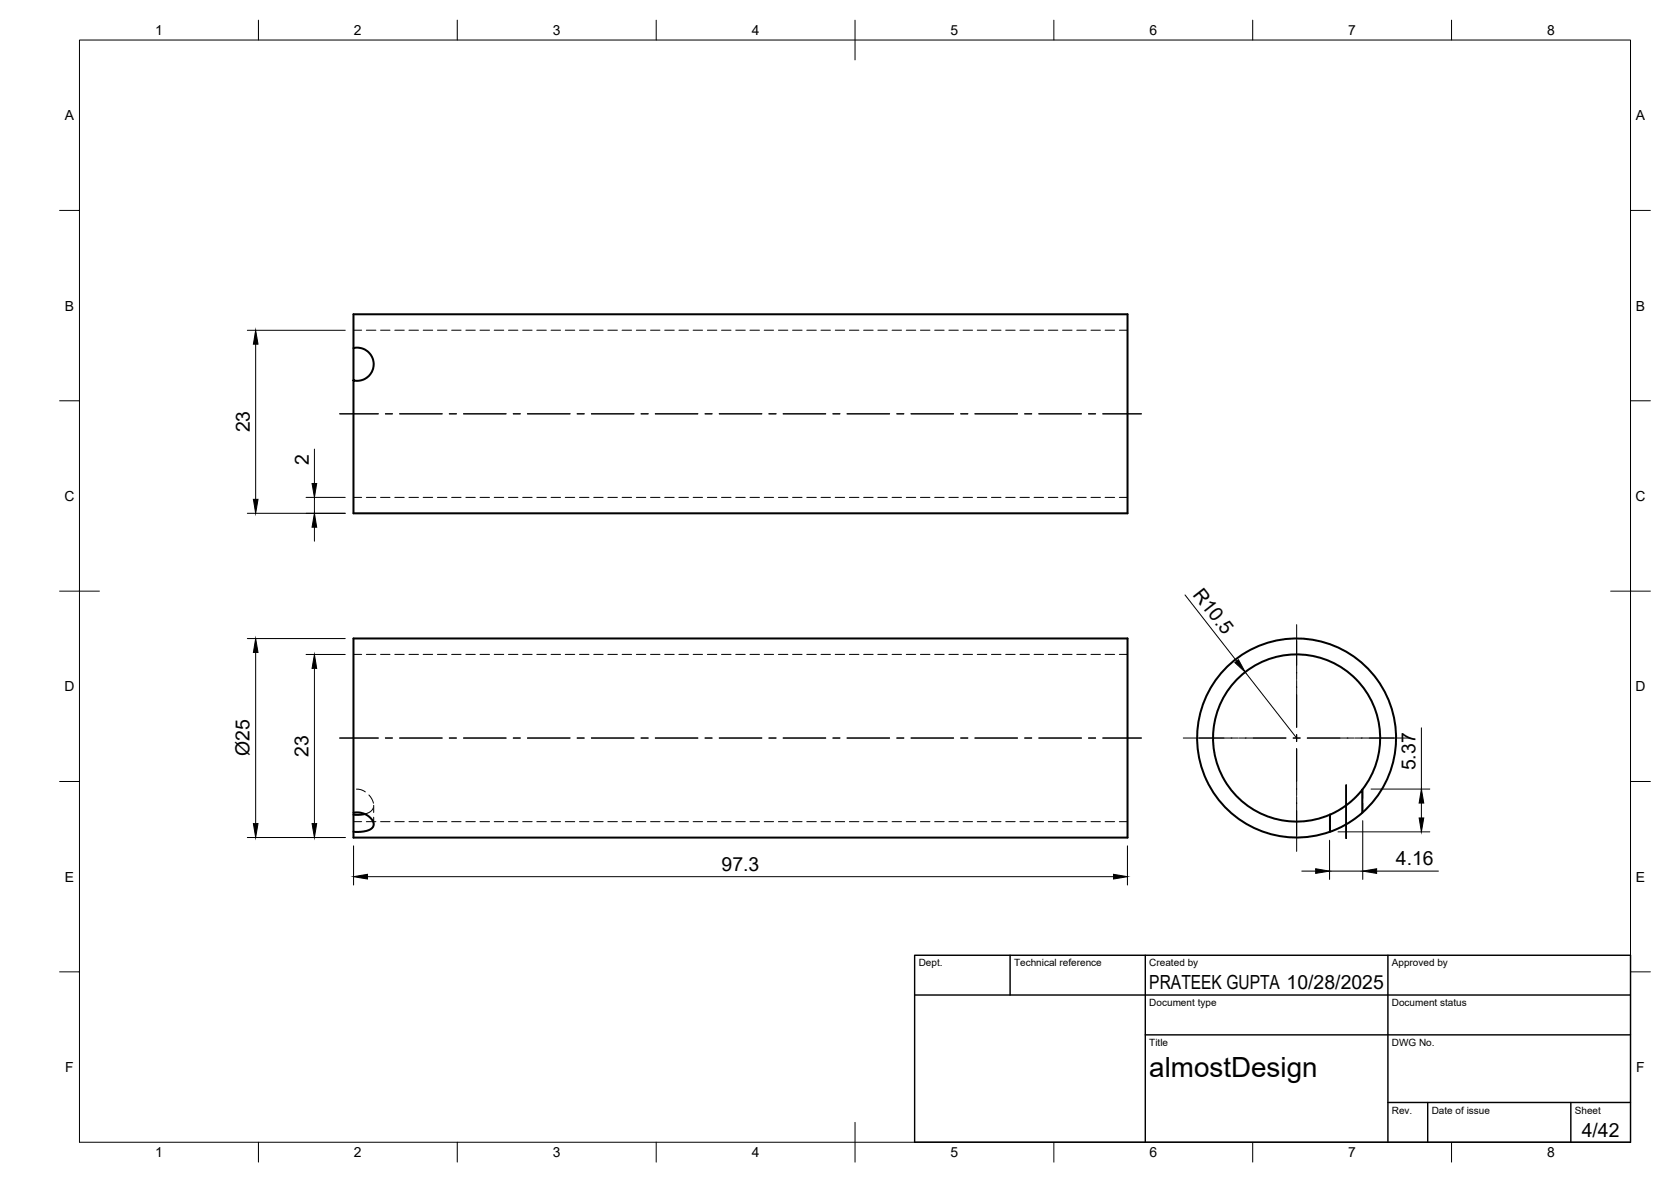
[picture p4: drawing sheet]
<svg xmlns="http://www.w3.org/2000/svg" width="420mm" height="297mm" viewBox="0 0 420 297" stroke-linecap="round" stroke-linejoin="round" font-family="sans-serif">
<!-- layer: Visible -->
<path d="M88.9 87.5v-8.5h194.6v50h-194.6v-41.5h1.9l1.5 .7 1 1.1 .6 1.7-.1 1.7-.7 1.3-1.4 1.3-1.5 .4-1.3-.1M88.9 160.5h194.6v50h-194.6zM342.5 198.4a21 21 0 0 0-10.1-33 21 21 0 0 0-27.4 21.2 21 21 0 0 0 29.4 18.1M88.9 204.2h1.4l1.5 .4 1.5 1.1 .7 1.4-.2 .7-1 .8-1.7 .4h-2.2M91.7 204.6l-2.8 .1M334.4 204.7l2.1-1 2.7-1.9 1.8-1.6 1.5-1.8v5.8l-.9 .9-3.6 2.3-3.6 1.6zM342.5 204.2a25 25 0 0 0-5.6-41.2 25 25 0 0 0-35.9 21.1 25 25 0 0 0 33.4 24.9" fill="none" stroke="#000" stroke-width=".51"/>
<!-- layer: Hidden -->
<g fill="none" stroke="#000" stroke-width=".25">
<path d="M88.9 83h2M92.1 83h2.4M95.7 83h2.4M99.3 83h2.3M102.8 83h2.4M106.4 83h2.4M110 83h2.4M113.6 83h2.3M117.1 83h2.4M120.7 83h2.4M124.3 83h2.4M127.8 83h2.4"/>
<path d="M131.4 83h2.4M135 83h2.4M138.6 83h2.3M142.1 83h2.4M145.7 83h2.4M149.3 83h2.4M152.8 83h2.4M156.4 83h2.4M160 83h2.4M163.6 83h2.3M167.1 83h2.4M170.7 83h2.4"/>
<path d="M174.3 83h2.4M177.9 83h2.3M181.4 83h2.4M185 83h2.4M188.6 83h2.4M192.2 83h2.3M195.7 83h2.4M199.3 83h2.4M202.9 83h2.4M206.4 83h2.4M210 83h2.4M213.6 83h2.4"/>
<path d="M217.1 83h2.4M220.7 83h2.4M224.3 83h2.4M227.9 83h2.4M231.4 83h2.4M235 83h2.4M238.6 83h2.4M242.2 83h2.3M245.7 83h2.4M249.3 83h2.4M252.9 83h2.3M256.5 83h2.3"/>
<path d="M260 83h2.4M263.6 83h2.4M267.2 83h2.4M270.7 83h2.4M274.3 83h2.4M277.9 83h2.4M281.5 83h2M88.9 125h2M92.1 125h2.4M95.7 125h2.4M99.3 125h2.3M102.8 125h2.4"/>
<path d="M106.4 125h2.4M110 125h2.4M113.6 125h2.3M117.1 125h2.4M120.7 125h2.4M124.3 125h2.4M127.8 125h2.4M131.4 125h2.4M135 125h2.4M138.6 125h2.3M142.1 125h2.4M145.7 125h2.4"/>
<path d="M149.3 125h2.4M152.8 125h2.4M156.4 125h2.4M160 125h2.4M163.6 125h2.3M167.1 125h2.4M170.7 125h2.4M174.3 125h2.4M177.9 125h2.3M181.4 125h2.4M185 125h2.4M188.6 125h2.4"/>
<path d="M192.2 125h2.3M195.7 125h2.4M199.3 125h2.4M202.9 125h2.4M206.4 125h2.4M210 125h2.4M213.6 125h2.4M217.1 125h2.4M220.7 125h2.4M224.3 125h2.4M227.9 125h2.4M231.4 125h2.4"/>
<path d="M235 125h2.4M238.6 125h2.4M242.2 125h2.3M245.7 125h2.4M249.3 125h2.4M252.9 125h2.3M256.5 125h2.3M260 125h2.4M263.6 125h2.4M267.2 125h2.4M270.7 125h2.4M274.3 125h2.4"/>
<path d="M277.9 125h2.4M281.5 125h2M88.9 164.5h2M92.1 164.5h2.4M95.7 164.5h2.4M99.3 164.5h2.3M102.8 164.5h2.4M106.4 164.5h2.4M110 164.5h2.4M113.6 164.5h2.3M117.1 164.5h2.4M120.7 164.5h2.4"/>
<path d="M124.3 164.5h2.4M127.8 164.5h2.4M131.4 164.5h2.4M135 164.5h2.4M138.6 164.5h2.3M142.1 164.5h2.4M145.7 164.5h2.4M149.3 164.5h2.4M152.8 164.5h2.4M156.4 164.5h2.4M160 164.5h2.4M163.6 164.5h2.3"/>
<path d="M167.1 164.5h2.4M170.7 164.5h2.4M174.3 164.5h2.4M177.9 164.5h2.3M181.4 164.5h2.4M185 164.5h2.4M188.6 164.5h2.4M192.2 164.5h2.3M195.7 164.5h2.4M199.3 164.5h2.4M202.9 164.5h2.4M206.4 164.5h2.4"/>
<path d="M210 164.5h2.4M213.6 164.5h2.4M217.1 164.5h2.4M220.7 164.5h2.4M224.3 164.5h2.4M227.9 164.5h2.4M231.4 164.5h2.4M235 164.5h2.4M238.6 164.5h2.4M242.2 164.5h2.3M245.7 164.5h2.4M249.3 164.5h2.4"/>
<path d="M252.9 164.5h2.3M256.5 164.5h2.3M260 164.5h2.4M263.6 164.5h2.4M267.2 164.5h2.4M270.7 164.5h2.4M274.3 164.5h2.4M277.9 164.5h2.4M281.5 164.5h2M89.6 198.3l1.1 .1 1.2 .6M92.8 199.8l.8 1.1 .3 1M342.6 198.3v2.3"/>
<path d="M88.9 206.5h2M92.1 206.5h2.4M93.9 203l-.7 .9-1.5 .7M94 202.4v1.8M94 205.4v1.8M95.7 206.5h2.4M99.3 206.5h2.3M102.8 206.5h2.4M106.4 206.5h2.4M110 206.5h2.4M113.6 206.5h2.3M117.1 206.5h2.4"/>
<path d="M120.7 206.5h2.4M124.3 206.5h2.4M127.8 206.5h2.4M131.4 206.5h2.4M135 206.5h2.4M138.6 206.5h2.3M142.1 206.5h2.4M145.7 206.5h2.4M149.3 206.5h2.4M152.8 206.5h2.4M156.4 206.5h2.4M160 206.5h2.4"/>
<path d="M163.6 206.5h2.3M167.1 206.5h2.4M170.7 206.5h2.4M174.3 206.5h2.4M177.9 206.5h2.3M181.4 206.5h2.4M185 206.5h2.4M188.6 206.5h2.4M192.2 206.5h2.3M195.7 206.5h2.4M199.3 206.5h2.4M202.9 206.5h2.4"/>
<path d="M206.4 206.5h2.4M210 206.5h2.4M213.6 206.5h2.4M217.1 206.5h2.4M220.7 206.5h2.4M224.3 206.5h2.4M227.9 206.5h2.4M231.4 206.5h2.4M235 206.5h2.4M238.6 206.5h2.4M242.2 206.5h2.3M245.7 206.5h2.4"/>
<path d="M249.3 206.5h2.4M252.9 206.5h2.3M256.5 206.5h2.3M260 206.5h2.4M263.6 206.5h2.4M267.2 206.5h2.4M270.7 206.5h2.4M274.3 206.5h2.4M277.9 206.5h2.4M281.5 206.5h2M334.3 204.8v1.5M334.3 207.5v1.6"/>
<path d="M342.6 201.8v2.4"/>
</g>
<!-- layer: BORDER -->
<g fill="none" stroke="#000" stroke-width=".25">
<path d="M20 10.1h390v276.9h-390zM65 5.1v5M115 5.1v5M165 5.1v5M215 5.1v10M265 5.1v5M315 5.1v5M365 5.1v5M15 52.9h5M410 52.9h5M15 100.7h5M410 100.7h5"/>
<path d="M15 148.6h10M405 148.6h10M15 196.4h5M410 196.4h5M15 244.2h5M410 244.2h5M65 287v5M115 287v5M165 287v5M215 282.1v9.9M265 287v5M315 287v5"/>
<path d="M365 287v5"/>
</g>
<!-- layer: TITLEBLOCK -->
<path d="M230 240.1h180v46.9h-180zM230 250h180M254 240.1v9.9M288 240.1v46.9M349 240.1v46.9M288 260.1h122M349 277.1h61M359 277.1v9.9M395 277.1v9.9" fill="none" stroke="#000" stroke-width=".36"/>
<!-- layer: Smart Centers -->
<g fill="none" stroke="#000" stroke-width=".25">
<path d="M85.4 104h9.7M96.9 104h1.8M100.5 104h10.7M113 104h1.8M116.5 104h10.8M129.1 104h1.7M132.6 104h10.7M145.1 104h1.8M148.7 104h10.7M161.2 104h1.8M164.8 104h10.7M177.3 104h1.7"/>
<path d="M180.8 104h10.8M193.3 104h1.8M196.9 104h10.7M209.4 104h1.8M213 104h10.7M225.5 104h1.8M229.1 104h10.7M241.6 104h1.8M245.1 104h10.7M257.6 104h1.8M261.2 104h10.7M273.7 104h1.8"/>
<path d="M277.3 104h9.7M326 157v13.8M326 171v11.8M85.4 185.5h9.7M96.9 185.5h1.8M100.5 185.5h10.7M113 185.5h1.8M116.5 185.5h10.8M129.1 185.5h1.7M132.6 185.5h10.7M145.1 185.5h1.8M148.7 185.5h10.7"/>
<path d="M161.2 185.5h1.8M164.8 185.5h10.7M177.3 185.5h1.7M180.8 185.5h10.8M193.3 185.5h1.8M196.9 185.5h10.7M209.4 185.5h1.8M213 185.5h10.7M225.5 185.5h1.8M229.1 185.5h10.7M241.6 185.5h1.8M245.1 185.5h10.7"/>
<path d="M257.6 185.5h1.8M261.2 185.5h10.7M273.7 185.5h1.8M277.3 185.5h9.7M297.5 185.5h13.8M311.5 185.5h11.8M325.1 185.5h1.8M326 184.6v1.8M326 188.1v11.8M328.7 185.5h11.8M338.5 197.3v13.4M340.7 185.5h13.8"/>
<path d="M326 200.2v13.8M338.5 210.7v-13.4v13.4"/>
</g>
<!-- layer: FD_Dimensions -->
<g fill="none" stroke="#000" stroke-width=".25">
<path d="M62.2 83h24.6M64.3 86.5v39M79.1 112.9v8.6M62.2 129h24.6M77 125h9.8M79.1 125v4M79.1 132.5v3.5M298 149.5l13 16.6M62.2 160.5h24.6M64.3 164v43M77 164.5h9.8M79.1 168v39"/>
<path d="M313.1 168.9l12.9 16.6M344.7 198.3h14.8M357.4 182.9v15.4M62.2 210.5h24.6M88.9 212.6v9.8M283.5 212.6v9.8M327.3 218.9h3.5M334.3 211.1v9.9M334.3 218.9h8.3M336.4 209h23.1M342.6 206.2v14.8M346.1 218.9h15.6"/>
<path d="M357.4 201.8v3.8M92.4 220.3h187.6"/>
</g>
<g fill="#000" stroke="#000" stroke-width=".25">
<path d="M64.3 83l.6 3.5h-1.2zM63.7 125.5h1.2l-.6 3.5zM79.1 129l.5 3.5h-1.1zM78.5 121.5h1.1l-.5 3.5zM64.3 160.5l.6 3.5h-1.2zM79.1 164.5l.5 3.5h-1.1zM310.5 166.5l.9-.7 1.7 3.1zM63.7 207h1.2l-.6 3.5zM78.5 207h1.1l-.5 3.5zM88.9 220.3l3.5-.6v1.2zM280 219.7l3.5 .6-3.5 .6zM330.8 218.3l3.5 .6-3.5 .6z"/>
<path d="M342.6 218.9l3.5-.6v1.2zM356.8 205.6h1.2l-.6 3.4zM357.4 198.3l.6 3.5h-1.2z"/>
</g>
<text font-size="7" x="289" y="270.6">almostDesign</text>
<g font-size="4.9">
<text x="62.8" y="108.7" transform="rotate(-90 62.8 108.7)">23</text>
<text x="77.7" y="116.7" transform="rotate(-90 77.7 116.7)">2</text>
<text x="299.7" y="149.4" transform="rotate(52 299.7 149.4)">R10.5</text>
<text x="62.8" y="190.1" transform="rotate(-90 62.8 190.1)">Ø25</text>
<text x="77.6" y="190.1" transform="rotate(-90 77.6 190.1)">23</text>
<text x="355.9" y="193.6" transform="rotate(-90 355.9 193.6)">5.37</text>
<text x="181.4" y="218.8">97.3</text>
<text x="351" y="217.5">4.16</text>
<text x="289" y="248.5">PRATEEK GUPTA 10/28/2025</text>
<text x="397.7" y="285.7">4/42</text>
</g>
<g font-size="3.5">
<text x="39" y="8.8">1</text>
<text x="89" y="8.8">2</text>
<text x="139" y="8.8">3</text>
<text x="189" y="8.8">4</text>
<text x="239" y="8.8">5</text>
<text x="289" y="8.8">6</text>
<text x="339" y="8.8">7</text>
<text x="389" y="8.8">8</text>
<text x="16.3" y="30.2">A</text>
<text x="411.3" y="30.2">A</text>
<text x="16.3" y="78">B</text>
<text x="411.3" y="78">B</text>
<text x="16.2" y="125.9">C</text>
<text x="411.2" y="125.9">C</text>
<text x="16.2" y="173.7">D</text>
<text x="411.2" y="173.7">D</text>
<text x="16.3" y="221.6">E</text>
<text x="411.3" y="221.6">E</text>
<text x="16.4" y="269.4">F</text>
<text x="411.4" y="269.4">F</text>
<text x="39" y="290.8">1</text>
<text x="89" y="290.8">2</text>
<text x="139" y="290.8">3</text>
<text x="189" y="290.8">4</text>
<text x="239" y="290.8">5</text>
<text x="289" y="290.8">6</text>
<text x="339" y="290.8">7</text>
<text x="389" y="290.8">8</text>
</g>
<g font-size="2.5">
<text x="231" y="242.9">Dept.</text>
<text x="255" y="242.9">Technical reference</text>
<text x="289" y="242.9">Created by</text>
<text x="350" y="242.9">Approved by</text>
<text x="289" y="252.8">Document type</text>
<text x="350" y="252.8">Document status</text>
<text x="289" y="262.9">Title</text>
<text x="350" y="262.9">DWG No.</text>
<text x="350" y="279.9">Rev.</text>
<text x="360" y="279.9">Date of issue</text>
<text x="396" y="279.9">Sheet</text>
</g>
</svg>
